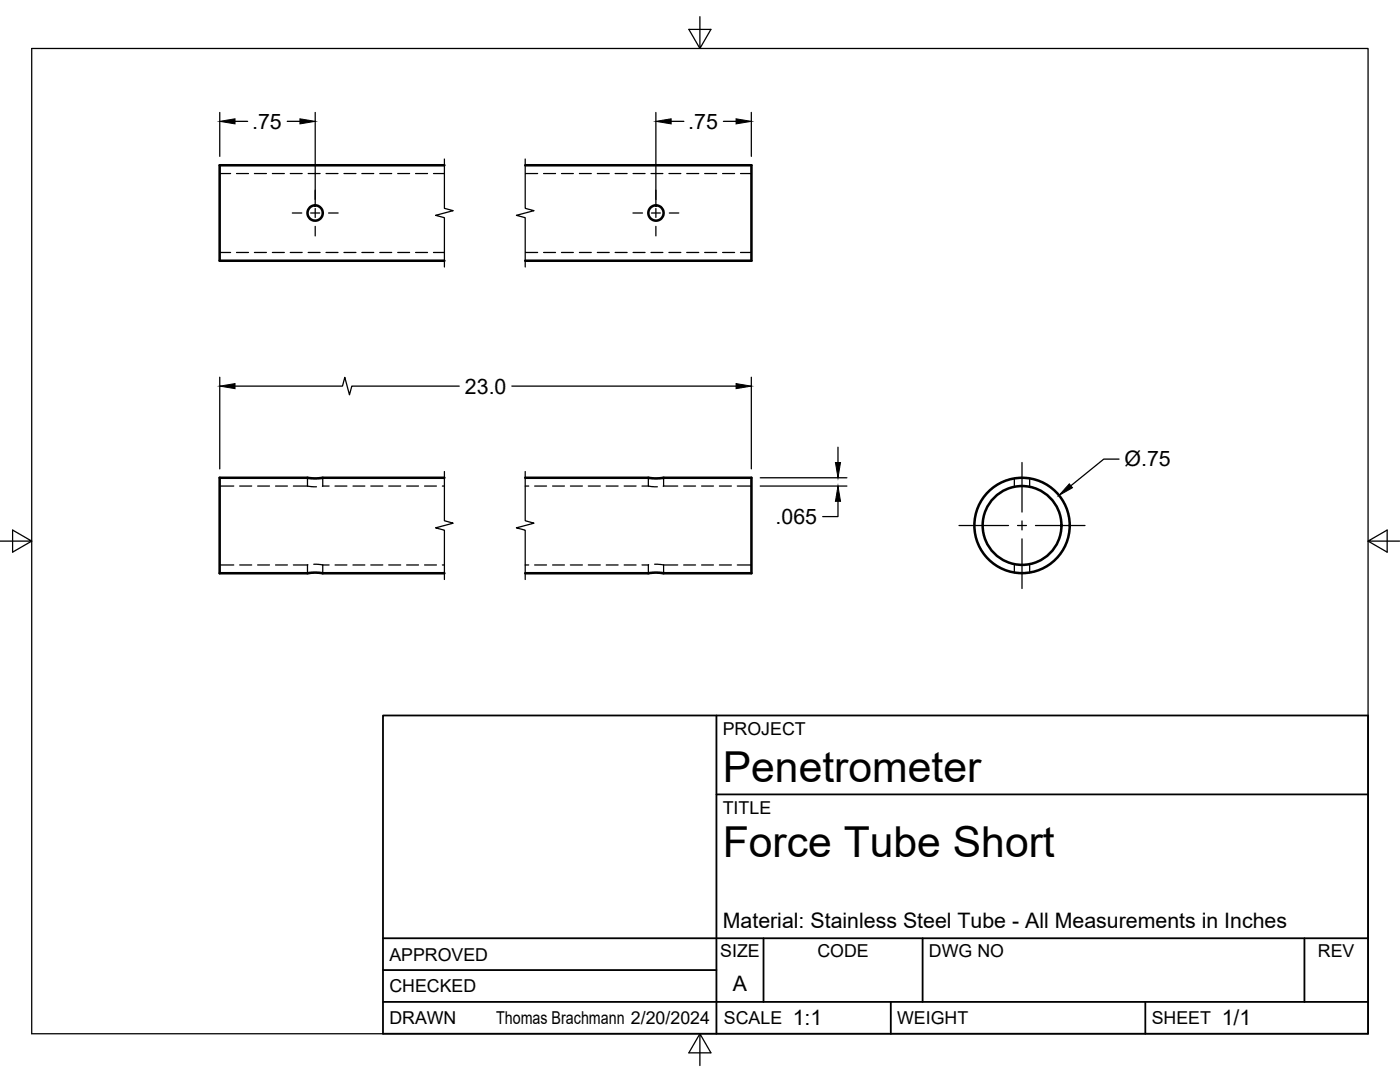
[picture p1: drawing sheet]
<svg xmlns="http://www.w3.org/2000/svg" width="279mm" height="216mm" viewBox="0 0 279 216" stroke-linecap="round" stroke-linejoin="round" font-family="sans-serif">
<!-- layer: Visible -->
<g fill="none" stroke="#000" stroke-width=".51">
<path d="M88.7 33h-44.9v19h44.9M104.8 33h45.2v19h-45.2M88.7 95.3h-24.3l-1.2 .2-1.8-.2h-17.6v19.1h17.6l1.2-.1 1.8 .1h24.3M104.8 95.3h24.6l1.2 .2 1.8-.2h17.6v19.1h-17.6l-1.2-.1-1.8 .1h-24.6"/>
<circle cx="62.9" cy="42.5" r="1.52"/>
<circle cx="130.9" cy="42.5" r="1.52"/>
<circle cx="204" cy="104.8" r="9.5"/>
<circle cx="204" cy="104.8" r="7.9"/>
</g>
<!-- layer: Hidden -->
<g fill="none" stroke="#000" stroke-width=".25">
<path d="M43.8 34.6h2.2M47.2 34.6h2.4M50.8 34.6h2.4M54.4 34.6h2.3M57.9 34.6h2.4M61.5 34.6h2.4M65.1 34.6h2.4M68.6 34.6h2.4M72.2 34.6h2.4M75.8 34.6h2.4M79.4 34.6h2.3M82.9 34.6h2.4"/>
<path d="M86.5 34.6h2.2M104.9 34.6h2.4M108.5 34.6h2.4M112.1 34.6h2.3M115.6 34.6h2.4M119.2 34.6h2.4M122.8 34.6h2.4M126.3 34.6h2.4M129.9 34.6h2.4M133.5 34.6h2.4M137.1 34.6h2.3M140.6 34.6h2.4"/>
<path d="M144.2 34.6h2.4M147.8 34.6h2.2M43.8 50.4h2.2M47.2 50.4h2.4M50.8 50.4h2.4M54.4 50.4h2.3M57.9 50.4h2.4M61.5 50.4h2.4M65.1 50.4h2.4M68.6 50.4h2.4M72.2 50.4h2.4M75.8 50.4h2.4"/>
<path d="M79.4 50.4h2.3M82.9 50.4h2.4M86.5 50.4h2.2M104.9 50.4h2.4M108.5 50.4h2.4M112.1 50.4h2.3M115.6 50.4h2.4M119.2 50.4h2.4M122.8 50.4h2.4M126.3 50.4h2.4M129.9 50.4h2.4M133.5 50.4h2.4"/>
<path d="M137.1 50.4h2.3M140.6 50.4h2.4M144.2 50.4h2.4M147.8 50.4h2.2M43.8 97h2.9M47.8 97h2.4M51.4 97h2.4M55 97h2.4M58.5 97h2.9M61.4 97l1.8 .1M61.4 95.3v1.7M64.4 97h-.1"/>
<path d="M64.4 95.3v1.7M64.4 97h1.3M66.9 97h2.3M70.4 97h2.4M74 97h2.4M77.6 97h2.4M81.2 97h2.3M84.7 97h2.4M88.3 97h.4M104.8 97h.7M106.7 97h2.4M110.3 97h2.3"/>
<path d="M113.8 97h2.4M117.4 97h2.4M121 97h2.4M124.6 97h2.3M128.1 97h1.3M129.4 97l1.8 .1M129.4 95.3v1.7M132.4 97h.1M132.4 97h2.9M132.4 95.3v1.7M136.4 97h2.4M140 97h2.4"/>
<path d="M143.6 97h2.4M147.2 97h2.8M202.4 95.5v1.6M205.5 95.5v1.6M43.8 112.7h2.9M47.8 112.7h2.4M51.4 112.7h2.4M55 112.7h2.4M58.5 112.7h2.9M61.4 112.7v1.7M61.4 112.7h.1M62.6 112.6l1.8 .1"/>
<path d="M64.4 112.7v1.7M64.4 112.7h1.3M66.9 112.7h2.3M70.4 112.7h2.4M74 112.7h2.4M77.6 112.7h2.4M81.2 112.7h2.3M84.7 112.7h2.4M88.3 112.7h.4M104.8 112.7h.7M106.7 112.7h2.4M110.3 112.7h2.3"/>
<path d="M113.8 112.7h2.4M117.4 112.7h2.4M121 112.7h2.4M124.6 112.7h2.3M128.1 112.7h1.3M129.4 112.7v1.7M129.5 112.7h-.1M130.6 112.6l1.8 .1M132.4 112.7h2.9M132.4 112.7v1.7M136.4 112.7h2.4M140 112.7h2.4"/>
<path d="M143.6 112.7h2.4M147.2 112.7h2.8M202.4 112.6v1.7M205.5 112.6v1.7"/>
</g>
<!-- layer: Border -->
<path d="M6.3 9.7h266.7v196.6h-266.7zM139.7 3.3v6.4l2.2-3.8h-4.4l2.2 3.8M0 108h6.3l-3.8-2.2v4.4l3.8-2.2M273 108l3.8 2.2v-4.4l-3.8 2.2h6.4M139.7 206.3l-2.2 3.8h4.4l-2.2-3.8v6.3" fill="none" stroke="#000" stroke-width=".25"/>
<!-- layer: Titleblock -->
<path d="M76.4 142.8h196.6v63.5h-196.6zM143 158.5h130M143 142.8v63.5M76.4 199.9h196.6M76.4 193.6h66.6M76.4 187.2h196.6M152.4 187.2v12.7M177.8 199.9v6.4M184.1 187.2v12.7M228.6 199.9v6.4M260.3 187.2v12.7" fill="none" stroke="#000" stroke-width=".36"/>
<!-- layer: Break Lines -->
<path d="M88.7 31.7v9.9l1.7 .4-3.5 1 1.8 .4v9.9M104.8 31.7v9.9l1.8 .4-3.5 1 1.7 .4v9.9M88.7 94.1v9.8l1.7 .5-3.5 .9 1.8 .5v9.8M104.8 94.1v9.8l1.8 .5-3.5 .9 1.7 .5v9.8" fill="none" stroke="#000" stroke-width=".25"/>
<!-- layer: FD_Dimensions -->
<g fill="none" stroke="#000" stroke-width=".25">
<path d="M43.9 22.4v8.8M46.9 24.2h2.5M57.3 24.2h2.6M62.9 22.4v18.3M130.9 22.4v18.3M133.9 24.2h2.6M144.4 24.2h2.5M149.9 22.4v8.8M43.9 75.3v18.3M46.9 77h21.4l.5-1.7 .9 3.5 .5-1.8h21.5M102.2 77h44.7M149.9 75.3v18.3"/>
<path d="M151.7 95.3h17.3M151.7 97h17.3M167.2 89.2v3.1M223.3 91.6h-3l-6.6 5.3M167.2 100v3.1h-3"/>
</g>
<path d="M43.9 24.2l3-.5v1zM59.9 23.7l3 .5-3 .5zM130.9 24.2l3-.5v1zM146.9 23.7l3 .5-3 .5zM43.9 77l3-.5v1.1zM146.9 76.5l3 .5-3 .6zM166.7 92.3h1l-.5 3zM213.4 96.5l.6 .8-2.7 1.5zM167.2 97l.5 3h-1z" fill="#000" stroke="#000" stroke-width=".2"/>
<!-- layer: Smart Centers -->
<g fill="none" stroke="#000" stroke-width=".25">
<path d="M62.9 37.9v1.9M130.9 37.9v1.9M58.3 42.5h1.9M62 42.5h1.8M62.9 41.6v1.8M62.9 45.2v1.9M65.6 42.5h1.9M126.3 42.5h1.9M130 42.5h1.8M130.9 41.6v1.8M130.9 45.2v1.9M133.6 42.5h1.9"/>
<path d="M204 92.3v9.9M191.4 104.9h9.9M203.1 104.9h1.8M204 103.9v1.8M204 107.5v9.9M206.7 104.9h9.8"/>
</g>
<g font-size="8.5">
<text x="144.3" y="156">Penetrometer</text>
<text x="144.3" y="171">Force Tube Short</text>
</g>
<g font-size="4.3">
<text x="50.3" y="25.7">.75</text>
<text x="137.4" y="25.7">.75</text>
<text x="92.8" y="78.5">23.0</text>
<text x="224.4" y="93.1">Ø.75</text>
<text x="154.8" y="104.6">.065</text>
<text x="144.3" y="185.2">Material: Stainless Steel Tube - All Measurements in Inches</text>
<text x="146.3" y="197.7">A</text>
<text x="158.2" y="204.6">1:1</text>
<text x="243.8" y="204.6">1/1</text>
</g>
<g font-size="3.5">
<text x="144.3" y="146.6">PROJECT</text>
<text x="144.3" y="162.3">TITLE</text>
<text x="77.7" y="191.7">APPROVED</text>
<text x="143.7" y="191">SIZE</text>
<text x="163.1" y="191">CODE</text>
<text x="185.4" y="191">DWG NO</text>
<text x="263" y="191">REV</text>
<text x="77.7" y="198">CHECKED</text>
<text x="77.7" y="204.4">DRAWN</text>
<text x="99" y="204.4">Thomas Brachmann 2/20/2024</text>
<text x="144.5" y="204.4">SCALE</text>
<text x="179" y="204.4">WEIGHT</text>
<text x="229.8" y="204.4">SHEET</text>
</g>
</svg>
